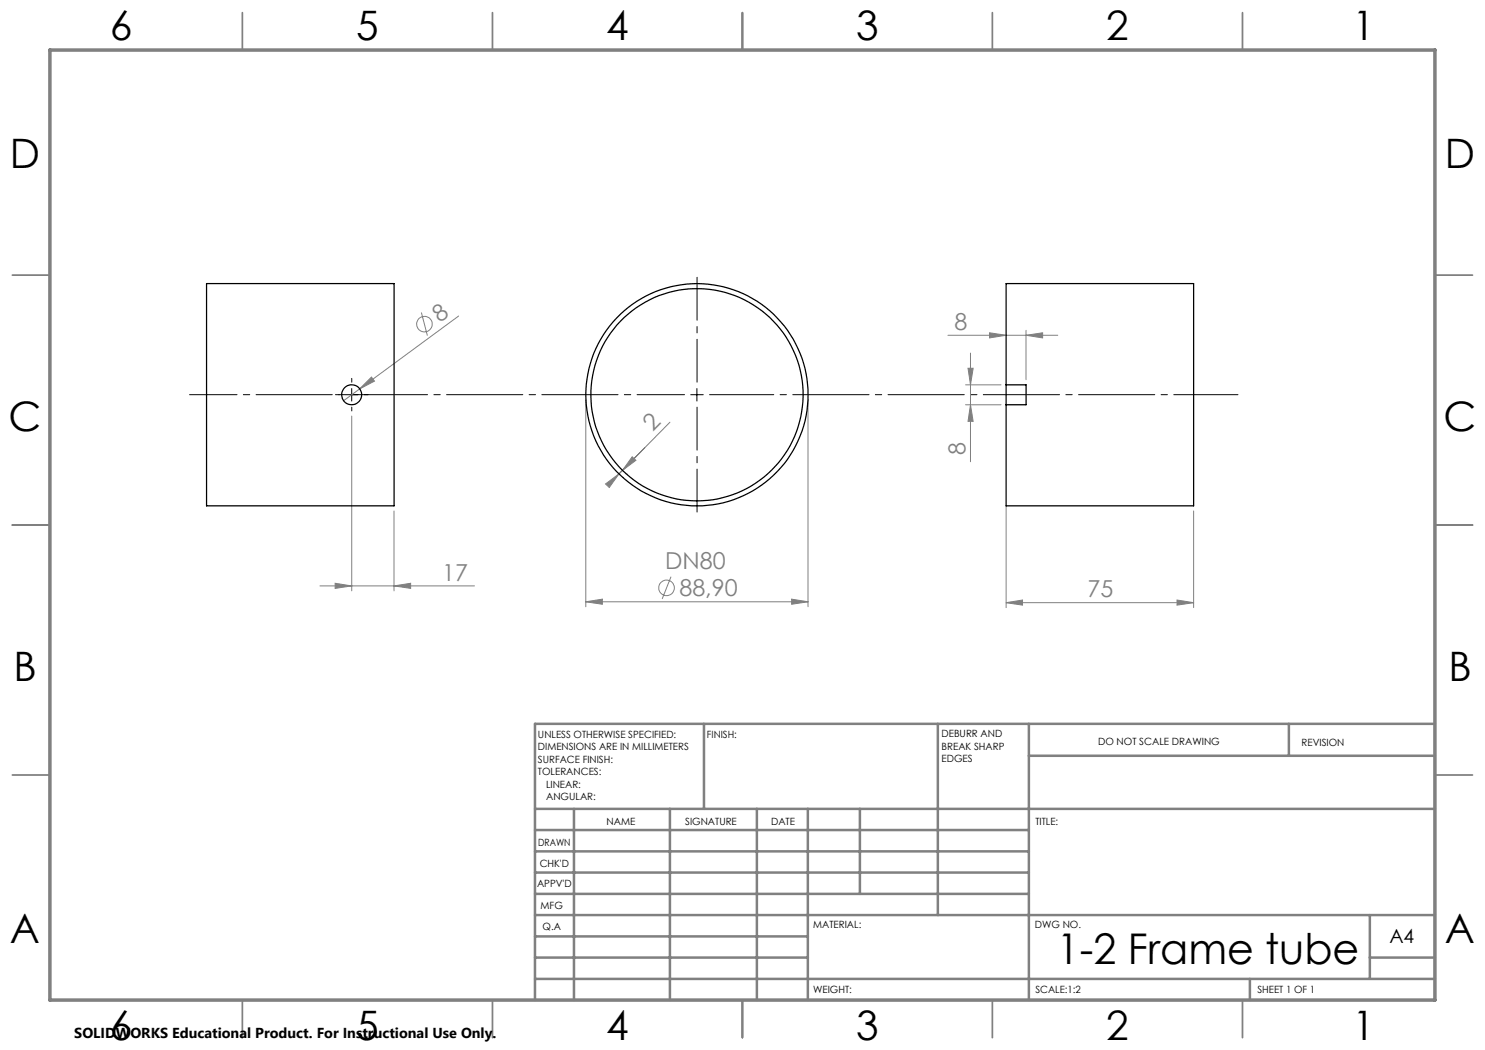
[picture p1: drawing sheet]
<svg xmlns="http://www.w3.org/2000/svg" width="297mm" height="210mm" viewBox="0 0 297 210" stroke-linecap="round" stroke-linejoin="round" font-family="sans-serif">
<g fill="none" stroke="#808080" stroke-width=".2">
<path d="M74.3 75.4l.6 .8-3 1.6zM84.3 62.5l1.2 4.6M91.7 63.2l-23 16.9M117.2 80v41.3M161.6 80v41.3M189.6 67.1h22M193.1 77h7.1M193.6 73.7h1l-.5 3.3zM194.1 70.6v21.7M197.9 66.6l3.3 .5-3.3 .5zM205.2 67.1l3.3-.5v1zM205.2 66.1v9.8"/>
<path d="M70.3 83.2v35M121.1 96.8l2.7-2-2 2.7zM124.5 94.1l-.7 .7M124.5 95.5h.1M125.2 94.8h.1M126.4 91.4l.8 .7-2.7 2zM134 84.4l-10.2 10.4M193.1 81h7.1M194.1 81l.5 3.3h-1zM64 117.2h30.9M67 116.7l3.3 .5-3.3 .5zM78.8 117.2l3.3-.5v1z"/>
<path d="M78.8 102.2v16M134.2 115.3l-1.8 4.5M158.3 119.8l3.3 .6-3.3 .5zM201.2 101.2v20.3M238.7 102.2v19.3M117.2 120.4l3.3-.6v1.1zM117.2 120.4h44.4M201.2 120.5l3.3-.5v1zM201.2 120.5h37.5M235.4 120l3.3 .5-3.3 .5z"/>
<circle cx="84.9" cy="64.8" r="1.55"/>
<circle cx="133.3" cy="117.6" r="1.56"/>
</g>
<path d="M67.9 78.9h-.8M70.4 76.4v-.7M72.9 78.9h.7M70.4 81.4v.8" fill="none" stroke="#000" stroke-width=".2" stroke-dasharray="15.2 1.3 1.3 1.3"/>
<path d="M139.4 76.4v-20.9M139.4 81.4v21" fill="none" stroke="#000" stroke-width=".2" stroke-dasharray="15.2 1.3 1.3 1.3" stroke-dashoffset="6.7"/>
<path d="M136.9 78.9h-99" fill="none" stroke="#000" stroke-width=".2" stroke-dasharray="15.2 1.3 1.3 1.3" stroke-dashoffset="5.7"/>
<path d="M141.9 78.9h105.7" fill="none" stroke="#000" stroke-width=".2" stroke-dasharray="15.2 1.3 1.3 1.3" stroke-dashoffset="2.4"/>
<path d="M69.1 78.9h2.5M70.3 77.7v2.5M138.1 78.9h2.6M139.4 77.7v2.5" fill="none" stroke="#000" stroke-width=".2"/>
<g fill="none" stroke="#808080" stroke-width=".35">
<path d="M48.5 2.5v7.5M98.5 2.5v7.5M148.5 2.5v7.5M198.5 2.5v7.5M248.5 2.5v7.5M2.5 55h7.5M287 55h7.5M2.5 105h7.5M287 105h7.5M2.5 155h7.5M287 155h7.5M48.5 200v7.5"/>
<path d="M98.5 200v7.5M148.5 200v7.5M198.5 200v7.5M248.5 200v7.5"/>
</g>
<g fill="none" stroke="#808080" stroke-width=".5">
<path d="M140.8 144.8v17M187.6 144.8v38.2M205.8 144.8v55.2M205.8 151.2h81.2M257.8 144.8v6.4M287 144.8h-180v55.2M107 161.8h180M107 178.8h98.8M107 174.5h98.8M107 170.3h98.8M107 166h98.8M114.8 161.8v38.2"/>
<path d="M134 161.8v38.2M151.4 161.8v38.2M161.6 161.8v38.2M172 161.8v17M107 195.8h180M107 191.5h54.6M107 187.3h54.6M107 183h180M250 195.8v4.2M274 191.5h13M274 183v12.8"/>
</g>
<path d="M10 10h277v190h-277z" fill="none" stroke="#808080" stroke-width=".7"/>
<g fill="#808080">
<path d="M74.3 75.4l.6 .8-3 1.6z"/>
<path d="M117.2 120.4l3.3-.6v1.1zM158.3 119.8l3.3 .6-3.3 .5zM201.2 120.5l3.3-.5v1zM235.4 120l3.3 .5-3.3 .5zM197.9 66.6l3.3 .5-3.3 .5zM205.2 67.1l3.3-.5v1zM67 116.7l3.3 .5-3.3 .5zM78.8 117.2l3.3-.5v1z"/>
<path d="M121.1 96.8l2.7-2-2 2.7zM126.4 91.4l.8 .7-2.7 2z"/>
<path d="M193.6 73.7h1l-.5 3.3zM194.1 81l.5 3.3h-1z"/>
</g>
<g fill="none" stroke="#000" stroke-width=".25">
<path d="M41.3 56.7h37.5v44.5h-37.5zM201.2 77v-20.3h37.5v44.5h-37.5v-20.2M201.2 77h4v4h-4M201.2 77v4"/>
<circle cx="70.3" cy="79" r="2"/>
<circle cx="139.4" cy="79" r="21.2"/>
<circle cx="139.4" cy="78.9" r="22.2"/>
</g>
<text font-size="8.5" x="211.4" y="192.7">1-2 Frame tube</text>
<g font-size="8.1">
<text x="22" y="8">6</text>
<text x="71.2" y="8">5</text>
<text x="121.2" y="8">4</text>
<text x="171.3" y="8">3</text>
<text x="221.3" y="8">2</text>
<text x="270.5" y="8">1</text>
<text x="2" y="33.6">D</text>
<text x="289" y="33.6">D</text>
<text x="1.7" y="86.1">C</text>
<text x="288.7" y="86.1">C</text>
<text x="2.7" y="136.1">B</text>
<text x="289.7" y="136.1">B</text>
<text x="2" y="188.6">A</text>
<text x="289" y="188.6">A</text>
<text x="22" y="208">6</text>
<text x="71.2" y="208">5</text>
<text x="121.2" y="208">4</text>
<text x="171.3" y="208">3</text>
<text x="221.3" y="208">2</text>
<text x="270.5" y="208">1</text>
</g>
<g font-size="4.7" fill="#808080">
<text x="88" y="64.7" transform="rotate(-36 88 64.7)">8</text>
<text x="190.9" y="66">8</text>
<text x="130.6" y="86.5" transform="rotate(-45 130.6 86.5)">2</text>
<text x="193.1" y="91" transform="rotate(-90 193.1 91)">8</text>
<text x="133" y="113.7">DN80</text>
<text x="88.4" y="116.1">17</text>
<text x="135.9" y="119.3">88,90</text>
<text x="217.5" y="119.5">75</text>
</g>
<text font-size="3.9" x="277.9" y="188.5">A4</text>
<text font-size="2.9" x="14.9" y="207.6">SOLIDWORKS Educational Product. For Instructional Use Only.</text>
<g font-size="2">
<text x="107.6" y="147.6">UNLESS OTHERWISE SPECIFIED:</text>
<text x="141.4" y="147.6">FINISH:</text>
<text x="188.3" y="147.5">DEBURR AND</text>
<text x="188.3" y="150">BREAK SHARP</text>
<text x="219.6" y="149">DO NOT SCALE DRAWING</text>
<text x="260.3" y="149.2">REVISION</text>
<text x="107.6" y="150.1">DIMENSIONS ARE IN MILLIMETERS</text>
<text x="107.6" y="152.6">SURFACE FINISH:</text>
<text x="107.6" y="155.1">TOLERANCES:</text>
<text x="188.3" y="152.5">EDGES</text>
<text x="109.2" y="157.6">LINEAR:</text>
<text x="109.2" y="160.1">ANGULAR:</text>
<text x="121.3" y="165">NAME</text>
<text x="137" y="164.9">SIGNATURE</text>
<text x="154.2" y="164.9">DATE</text>
<text x="207.1" y="164.9">TITLE:</text>
<text x="107.6" y="169.1">DRAWN</text>
<text x="107.9" y="173.3">CHK'D</text>
<text x="107.4" y="177.4">APPV'D</text>
<text x="108.1" y="181.8">MFG</text>
<text x="108.5" y="186">Q.A</text>
<text x="162.6" y="185.5">MATERIAL:</text>
<text x="207" y="185.5">DWG NO.</text>
<text x="162.6" y="198.5">WEIGHT:</text>
<text x="207.1" y="198.6">SCALE:1:2</text>
<text x="251.5" y="198.6">SHEET 1 OF 1</text>
</g>
</svg>
